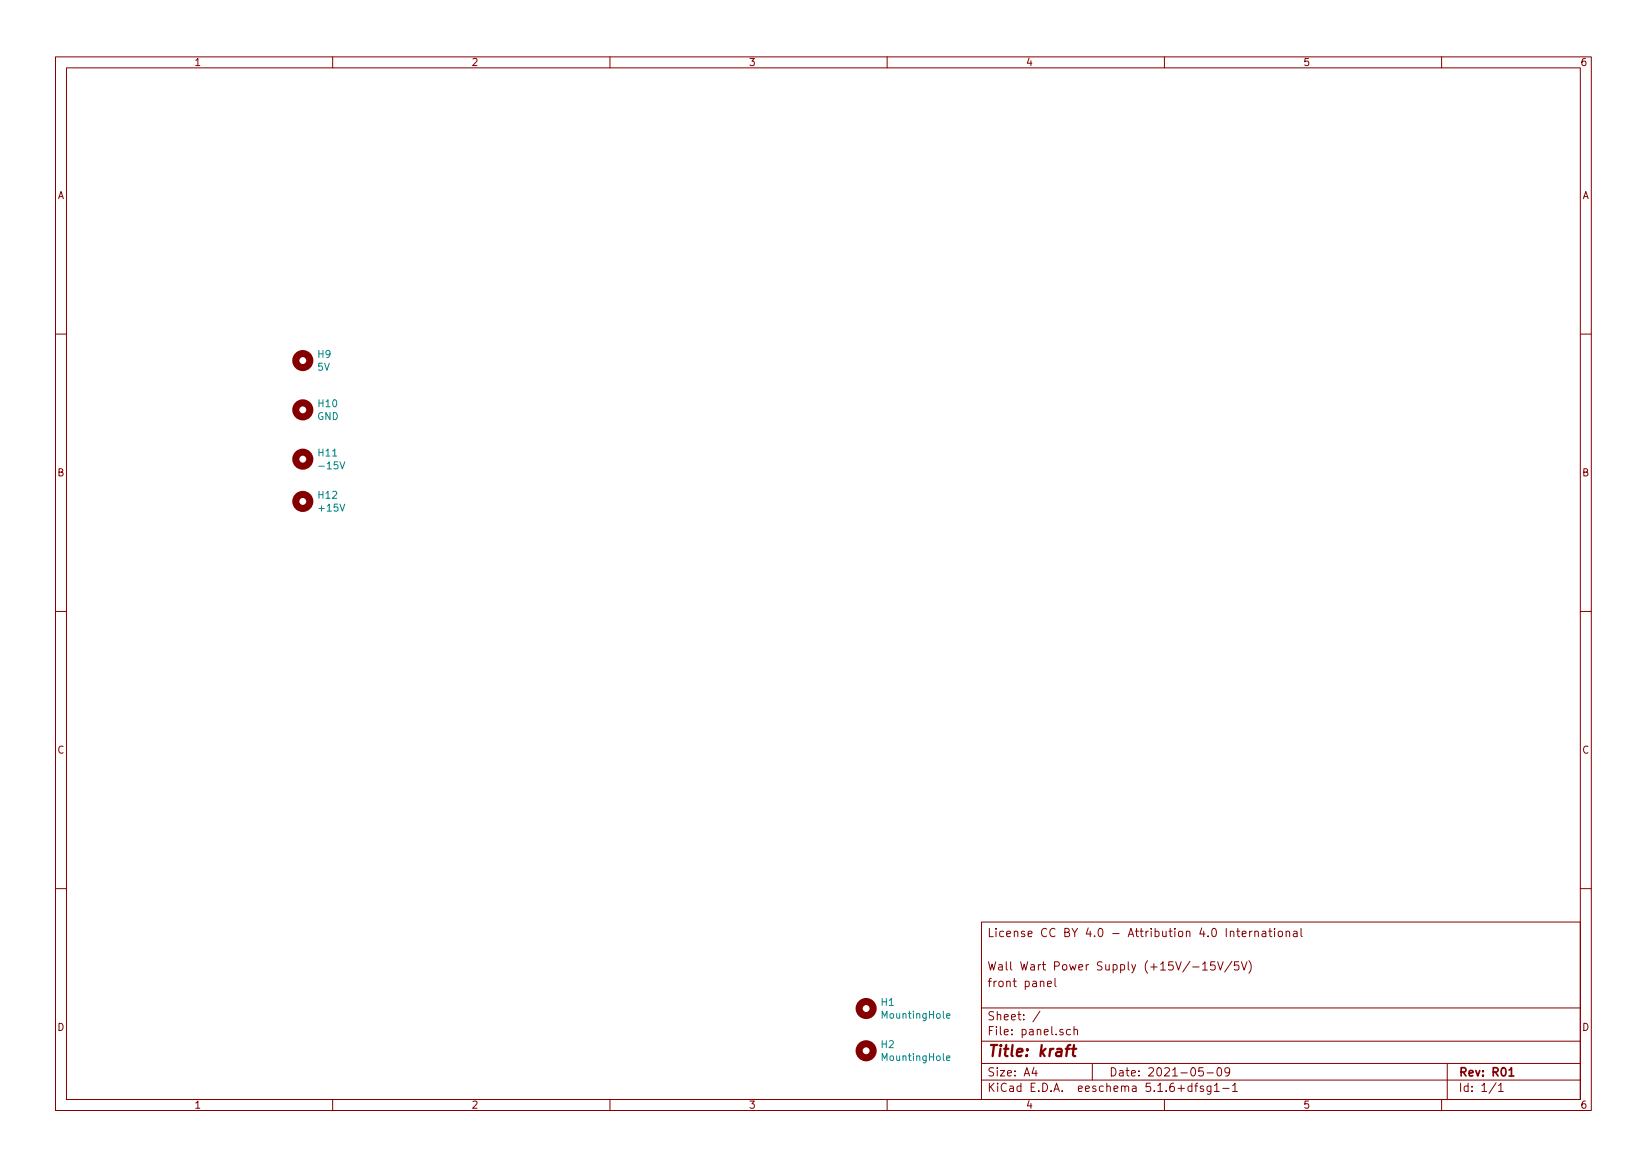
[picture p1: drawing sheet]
<svg xmlns="http://www.w3.org/2000/svg" width="297mm" height="210mm" viewBox="0 0 297 210" stroke-linecap="round" stroke-linejoin="round" font-family="sans-serif">
<g fill="none" stroke="#840000" stroke-width=".18">
<path d="M10 10.3h277v189.9h-277zM12 12.2h273v186.1h-273zM60 10.3v1.9M110 10.3v1.9M160 10.3v1.9M210 10.3v1.9M260 10.3v1.9M10 60.2h2M285 60.2h2M10 110.3h2M285 110.3h2M10 160.2h2"/>
<path d="M177 166.3h108v32h-108zM188.9 177.4l.7-.1v-.3l-.5-.1-.2 .2 .1 .7h.6M190.3 176.4v1.3l.2 .2M215.1 174.4h1.2M216.9 173.9l.4-.5v1.5M216.9 174.9h.9M219.1 173.4h-.7l-.1 .7 .2-.1 .5 .1 .2 .2-.1 .5-.2 .1-.6-.1M219.6 173.4l.5 1.5 .5-1.5M222.2 173.3l-1.3 2M223 167.9h.6M223.2 167.4v1.3l.4 .2M223.4 173.4h-.7l-.1 .7 .2-.1 .5 .1 .1 .2v.5l-.2 .1-.6-.1"/>
<path d="M223.9 173.4l.5 1.5 .5-1.5M224 168.4l.7-.1v-.3l-.5-.1-.2 .2 .1 .7h.6M225.2 173.2a1.79 1.79 0 0 1 0 2.3M225.4 167.9v1M225.8 167.9l-.4 .3M226.3 168l.2-.1 .4 .1v.9M226.3 167.9v1M227.7 168h.5l.1 .9M228.3 168.3h-.5l-.2 .2 .2 .4 .5-.1M228.8 167.9h.6M229 167.4v1.3l.4 .2M229.9 167.4v.2"/>
<path d="M229.9 167.9v1M230.6 168l.2-.1 .4 .1v.8l-.2 .1-.4-.1zM232 168l.2-.1 .3 .1 .1 .9M232 167.9v1M233.3 168h.6v.9M233.9 168.3h-.4l-.3 .2 .3 .4 .4-.1M234.6 167.4v1.3l.3 .2M285 160.2h2M60 198.3v1.9M110 198.3v1.9M160 198.3v1.9M177 194.8h108"/>
<path d="M177 191.8h108M177 187.8h108M177 181.8h108M186.5 192.5l-.4 1h1M186.8 193v1M187.6 182.3l-1.3 2M193.1 185.7l-.5-.1-.3 .3 .1 .6 .2 .1 .5-.1M193.7 185.7l.2-.1 .4 .1v.9M193.7 185.1v1.5M197 191.8v3M210 198.3v1.9M215 195.9l-.5-.1-.3 .3 .1 .6 .2 .1 .5-.1"/>
<path d="M215 195.3v1.5M215.5 195.8h.5M216 195.3l-.3 .2v1.3M217 192.5h-.7l-.1 .7 .2-.1 .5 .1 .1 .2v.5l-.2 .1-.6-.1M217 195.9l-.3-.1-.2 .2v.3l.5 .1v.3h-.5M217.7 193.5h1.1M218.4 195.8v1.2l-.3 .3h-.3M218.4 195.9l-.4-.1-.3 .3 .1 .6h.6M219 195.8l.5-.5v1.5M219 196.8h.9M219.6 192.7l.4-.2a.94 .94 0 0 1 0 1.5 .82 .82 0 0 1-.4-1.3zM220.5 196.3h1.2"/>
<path d="M221.8 193.2l-.3 .3h-.3l-.3-.3v-.4l.2-.2 .4-.1 .2 .2a1.13 1.13 0 0 1-.2 1.2l-.4 .1M222.3 195.8l.4-.5v1.5M222.3 196.8h.9M260 198.3v1.9M261 191.8v6.5M269.8 195.2l-1.2 2M270.3 195.8l.4-.5v1.5M270.3 196.8h.8"/>
</g>
<path d="M272.2 193l.4-.5v1.5M272.2 194h.8" fill="none" stroke="#840000" stroke-width=".3"/>
<path d="M192.2 189.1h.8M193 188.4l-.3 .1-.2 .2-.2 1.7M193.3 189.1h.8M193.7 188.4l-.2 1.8 .1 .1 .3 .1" fill="none" stroke="#840000" stroke-width=".41"/>
<g fill="none" stroke="#840000" stroke-width="1.3">
<circle cx="54.6" cy="65" r="1.27"/>
<circle cx="54.6" cy="73.9" r="1.27"/>
<circle cx="54.6" cy="82.8" r="1.27"/>
<circle cx="54.6" cy="90.4" r="1.27"/>
<circle cx="156.2" cy="189.5" r="1.27"/>
<circle cx="156.2" cy="181.9" r="1.27"/>
</g>
<path d="M170.7 183.2l.6-.1v-.3h-.4l-.2 .2 .1 .6h.5M170.7 190.8l.6-.1v-.3h-.4l-.2 .2 .1 .6h.5" fill="none" stroke="#008484" stroke-width=".18"/>
<text font-size="2.8" fill="#840000" x="178" y="190.5">Title: kraft</text>
<g font-size="2.1" fill="#840000">
<text x="178" y="169">License CC BY 4.0 - Attribution 4.0 International</text>
<text x="178" y="178">front panel</text>
<text x="178" y="175">Wall Wart Power Supply (+15V/-15V/5V)</text>
<text x="178" y="184">Sheet: /</text>
<text x="178" y="186.7">File: panel.sch</text>
<text x="178" y="196.9">KiCad E.D.A. eeschema 5.1.6+dfsg1-1</text>
<text x="178" y="194.1">Size: A4</text>
<text x="200" y="194.1">Date: 2021-05-09</text>
<text x="263" y="194.1">Rev: R01</text>
<text x="263" y="196.9">Id: 1/1</text>
</g>
<g font-size="1.8" fill="#840000">
<text x="35" y="11.9">1</text>
<text x="85" y="11.9">2</text>
<text x="135" y="11.9">3</text>
<text x="185" y="11.9">4</text>
<text x="235" y="11.9">5</text>
<text x="285" y="11.9">6</text>
<text x="10.4" y="35.9">A</text>
<text x="285.4" y="35.9">A</text>
<text x="10.4" y="85.9">B</text>
<text x="285.4" y="85.9">B</text>
<text x="10.4" y="135.9">C</text>
<text x="285.4" y="135.9">C</text>
<text x="10.4" y="185.9">D</text>
<text x="285.4" y="185.9">D</text>
<text x="35" y="199.9">1</text>
<text x="85" y="199.9">2</text>
<text x="135" y="199.9">3</text>
<text x="185" y="199.9">4</text>
<text x="235" y="199.9">5</text>
<text x="285" y="199.9">6</text>
</g>
<g font-size="1.8" fill="#008484">
<text x="57.4" y="64.5">H9</text>
<text x="57.3" y="66.8">5V</text>
<text x="57.2" y="75.7">GND</text>
<text x="57.5" y="73.4">H10</text>
<text x="57.5" y="82.3">H11</text>
<text x="57.5" y="89.9">H12</text>
<text x="57.9" y="84.6">-15V</text>
<text x="57.7" y="92.2">+15V</text>
<text x="159" y="181.4">H1</text>
<text x="159.3" y="183.7">MountingHole</text>
<text x="159" y="189">H2</text>
<text x="159.3" y="191.3">MountingHole</text>
</g>
</svg>
